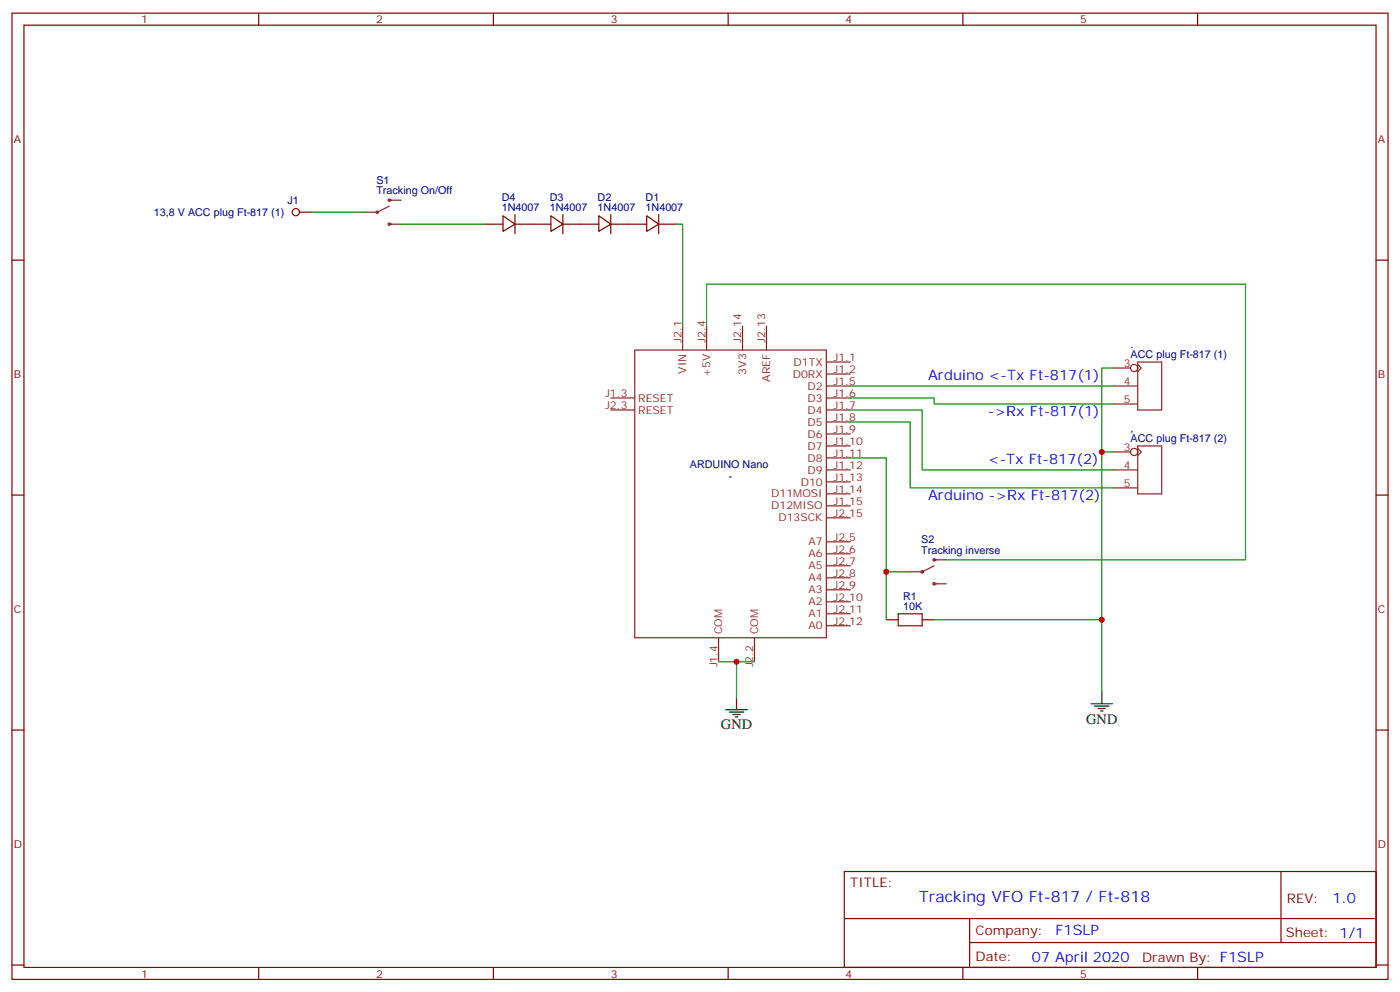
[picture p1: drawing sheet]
<svg xmlns="http://www.w3.org/2000/svg" width="412mm" height="292mm" viewBox="0 0 412 292" stroke-linecap="round" stroke-linejoin="round" font-family="sans-serif">
<g fill="none" stroke="#870000" stroke-width=".35">
<path d="M3.5 3.9h405.4v284.3h-405.4zM7.1 7.4h398.2v277.3h-398.2zM76.2 3.9v3.5M145.3 3.9v3.5M214.5 3.9v3.5M283.6 3.9v3.5M352.8 3.9v3.5M3.5 76.6h3.6M142.9 66h5.3M148.2 63.5l3.5 2.5-3.5 2.1zM151.7 66h10.6M151.7 63.1v5.7"/>
<path d="M162.3 63.5l3.5 2.5-3.5 2.1zM165.8 66h10.6M165.8 63.1v5.7M176.4 63.5l3.5 2.5-3.5 2.1zM179.9 66h10.6M179.9 63.1v5.7M190.5 63.5l3.5 2.5-3.5 2.1zM194 66h5.3M194 63.1v5.7M405.3 76.6h3.6M3.5 145.7h3.6M405.3 145.7h3.6"/>
<path d="M261.1 182.4h3.5M271.6 182.4h3.6M3.5 214.8h3.6M405.3 214.8h3.6M248.7 256.5h156.6v28.2h-156.6zM377.3 256.5v20.9M248.7 270.3h156.5M285.6 277.4h119.6M285.6 270.3v14.1M3.5 284h3.6M76.2 284.7v3.5M145.3 284.7v3.5"/>
<path d="M214.5 284.7v3.5M283.6 284.7v3.5M352.8 284.7v3.5M405.3 284h3.6"/>
</g>
<g fill="none" stroke="#8c2424" stroke-width=".35">
<path d="M114.7 58.9h3.5M114.7 60.7l-3.6 1.7h-3.5M114.7 66h3.5M201.1 96v7M208.1 96v7M218.7 96v7M225.8 96v7M179.9 117.1h7.1M187 103h56.4v84.7h-56.4zM243.4 106.5h7.1M243.4 110.1h7.1M243.4 117.1h7.1"/>
<path d="M243.4 113.6h7.1M328.1 113.6h7M328.1 108.3h4.9M328.1 118.9h7M335.1 107.2l1.1 1.1-1.1 1.1M335.1 106.5h7.1v14.1h-7.1zM179.9 120.6h7.1M243.4 120.6h7.1M243.4 124.2h7.1M243.4 127.7h7.1M243.4 131.2h7.1M243.4 134.8h7.1"/>
<path d="M243.4 138.3h7.1M328.1 138.3h7M328.1 133h4.9M335.1 131.9l1.1 1.1-1.1 1.1M335.1 131.2h7.1v14.1h-7.1zM243.4 141.8h7.1M243.4 145.3h7.1M243.4 148.9h7.1M243.4 159.5h7.1M243.4 152.4h7.1M328.1 143.6h7M243.4 163h7.1"/>
<path d="M243.4 166.5h7.1M243.4 170h7.1M243.4 173.6h7.1M243.4 177.1h7.1M275.2 166.5l-3.6 1.8h-3.5M275.2 171.8h3.5M275.2 164.7h3.5M211.7 187.7v7M222.2 187.7v7M243.4 180.6h7.1M243.4 184.1h7.1"/>
<circle cx="114.7" cy="58.9" r=".35"/>
<circle cx="111.1" cy="62.4" r=".35"/>
<circle cx="114.7" cy="66" r=".35"/>
<circle cx="334.1" cy="108.3" r="1.06"/>
<circle cx="334.1" cy="133" r="1.06"/>
<circle cx="271.6" cy="168.3" r=".35"/>
<circle cx="275.2" cy="164.7" r=".35"/>
<circle cx="275.2" cy="171.8" r=".35"/>
</g>
<g fill="none" stroke="#008700" stroke-width=".35">
<path d="M91.7 62.4h15.9M118.2 66h24.7M199.3 66h1.8v30M208.1 96v-12.4h158.8v81.1h-88.2M250.5 117.1h24.7v1.8h52.9M250.5 113.6h77.6M328.1 108.3h-3.5v95.3M250.5 120.6h21.1v17.7h56.5M250.5 124.2h17.6v19.4h60M250.5 134.8h10.6v33.5h7M324.6 133h3.5M261.1 168.3v14.1"/>
<path d="M211.7 194.7h10.5M217 194.7v10.6M275.2 182.4h49.4"/>
</g>
<path d="M213.8 208.8h6.3M214.8 209.5h4.3M215.9 210.3h2.1M216.6 211h.7M217 205.3v3.5M321.4 207.1h6.3M322.4 207.8h4.3M323.5 208.5h2.1M324.2 209.2h.7M324.6 203.6v3.5" fill="none" stroke="#000" stroke-width=".35"/>
<path d="M87.1 61.4a1.06 1.06 0 0 0-.9 1.5 1.06 1.06 0 0 0 1.8 .2 1.06 1.06 0 0 0-.7-1.7M88.2 62.4h3.5" fill="none" stroke="#850000" stroke-width=".35"/>
<path d="M264.6 180.6h7v3.5h-7z" fill="none" stroke="#a10000" stroke-width=".35"/>
<g fill="#c00">
<circle cx="261.1" cy="168.3" r=".88"/>
<circle cx="324.6" cy="182.4" r=".88"/>
<circle cx="217" cy="194.7" r=".88"/>
<circle cx="324.6" cy="133" r=".88"/>
</g>
<text font-size="4.6" fill="#00f" x="270.8" y="265.5">Tracking VFO Ft-817 / Ft-818</text>
<g font-size="4.2" fill="#00f">
<text x="273.4" y="111.8">Arduino &lt;-Tx Ft-817(1)</text>
<text x="291" y="122.4">-&gt;Rx Ft-817(1)</text>
<text x="291" y="136.5">&lt;-Tx Ft-817(2)</text>
<text x="273.4" y="147.1">Arduino -&gt;Rx Ft-817(2)</text>
<text x="392.5" y="265.7">1.0</text>
<text x="310.9" y="275.3">F1SLP</text>
<text x="304" y="283.1">07 April 2020</text>
</g>
<g font-size="4.2">
<text x="212.4" y="214.5">GND</text>
<text x="320" y="213.1">GND</text>
</g>
<g font-size="3.9" fill="#800">
<text x="250.5" y="261.1">TITLE:</text>
<text x="379.1" y="265.7">REV:</text>
<text x="287.4" y="275.3">Company:</text>
<text x="378.7" y="275.9">Sheet: 1/1</text>
<text x="287.4" y="282.9">Date:</text>
<text x="336.4" y="283">Drawn By: F1SLP</text>
</g>
<g font-size="3.2" fill="#800">
<text x="41.6" y="6.9">1</text>
<text x="110.8" y="6.9">2</text>
<text x="179.9" y="6.9">3</text>
<text x="249.1" y="6.9">4</text>
<text x="318.2" y="6.9">5</text>
<text x="4.1" y="42">A</text>
<text x="405.9" y="42">A</text>
<text x="4.1" y="111.1">B</text>
<text x="405.9" y="111.1">B</text>
<text x="4.1" y="180.3">C</text>
<text x="405.9" y="180.3">C</text>
<text x="4.1" y="249.4">D</text>
<text x="405.9" y="249.4">D</text>
<text x="41.6" y="287.7">1</text>
<text x="110.8" y="287.7">2</text>
<text x="179.9" y="287.7">3</text>
<text x="249.1" y="287.7">4</text>
<text x="318.2" y="287.7">5</text>
</g>
<g font-size="3.2" fill="#000080">
<text x="110.9" y="57.2">Tracking On/Off</text>
<text x="110.9" y="54.1">S1</text>
<text x="147.8" y="59">D4</text>
<text x="161.9" y="59">D3</text>
<text x="176.1" y="59">D2</text>
<text x="190.2" y="59">D1</text>
<text x="45.3" y="63.5">13,8 V ACC plug Ft-817 (1)</text>
<text x="84.7" y="60.1">J1</text>
<text x="147.8" y="62.1">1N4007</text>
<text x="161.9" y="62.1">1N4007</text>
<text x="176.1" y="62.1">1N4007</text>
<text x="190.2" y="62.1">1N4007</text>
<text x="333.1" y="105.5">ACC plug Ft-817 (1)</text>
<text x="333.1" y="102.4">.</text>
<text x="333.1" y="130.2">ACC plug Ft-817 (2)</text>
<text x="333.1" y="127.1">,</text>
<text x="203.2" y="137.7">ARDUINO Nano</text>
<text x="214.6" y="141.2">-</text>
<text x="271.4" y="159.9">S2</text>
<text x="271.4" y="163">Tracking inverse</text>
<text x="266" y="179.6">10K</text>
<text x="266" y="176.5">R1</text>
</g>
<g font-size="3.2" fill="#8d2323">
<text x="200.7" y="100.9" transform="rotate(-90 200.7 100.9)">J2.1</text>
<text x="207.8" y="100.9" transform="rotate(-90 207.8 100.9)">J2.4</text>
<text x="218.4" y="100.9" transform="rotate(-90 218.4 100.9)">J2.14</text>
<text x="225.4" y="100.9" transform="rotate(-90 225.4 100.9)">J2.13</text>
<text x="233.8" y="107.6">D1TX</text>
<text x="245.5" y="106.2">J1.1</text>
<text x="331" y="107.9">3</text>
<text x="202.1" y="109.9" transform="rotate(-90 202.1 109.9)">VIN</text>
<text x="209.2" y="110.8" transform="rotate(-90 209.2 110.8)">+5V</text>
<text x="219.8" y="110.3" transform="rotate(-90 219.8 110.3)">3V3</text>
<text x="226.8" y="112.3" transform="rotate(-90 226.8 112.3)">AREF</text>
<text x="233.5" y="111.1">D0RX</text>
<text x="245.5" y="109.7">J1.2</text>
<text x="245.5" y="113.2">J1.5</text>
<text x="331" y="113.2">4</text>
<text x="178.2" y="116.8">J1.3</text>
<text x="188" y="118.2">RESET</text>
<text x="237.9" y="114.7">D2</text>
<text x="237.9" y="118.2">D3</text>
<text x="245.5" y="116.8">J1.6</text>
<text x="331" y="118.5">5</text>
<text x="178.2" y="120.3">J2.3</text>
<text x="188" y="121.7">RESET</text>
<text x="237.9" y="121.7">D4</text>
<text x="237.9" y="125.2">D5</text>
<text x="245.5" y="120.3">J1.7</text>
<text x="245.5" y="123.8">J1.8</text>
<text x="237.9" y="128.8">D6</text>
<text x="245.5" y="127.4">J1.9</text>
<text x="245.5" y="130.9">J1.10</text>
<text x="237.9" y="132.3">D7</text>
<text x="237.9" y="135.8">D8</text>
<text x="245.5" y="134.4">J1.11</text>
<text x="245.5" y="137.9">J1.12</text>
<text x="331" y="132.6">3</text>
<text x="331" y="137.9">4</text>
<text x="235.9" y="142.9">D10</text>
<text x="237.9" y="139.3">D9</text>
<text x="245.5" y="141.5">J1.13</text>
<text x="331" y="143.2">5</text>
<text x="227.2" y="146.4">D11MOSI</text>
<text x="227.2" y="149.9">D12MISO</text>
<text x="245.5" y="145">J1.14</text>
<text x="245.5" y="148.5">J1.15</text>
<text x="229.3" y="153.5">D13SCK</text>
<text x="245.5" y="152">J2.15</text>
<text x="238.2" y="160.5">A7</text>
<text x="245.5" y="159.1">J2.5</text>
<text x="238.2" y="164">A6</text>
<text x="238.2" y="167.6">A5</text>
<text x="245.5" y="162.6">J2.6</text>
<text x="245.5" y="166.2">J2.7</text>
<text x="238.2" y="171.1">A4</text>
<text x="245.5" y="169.7">J2.8</text>
<text x="245.5" y="173.2">J2.9</text>
<text x="238.2" y="174.6">A3</text>
<text x="238.2" y="178.2">A2</text>
<text x="245.5" y="176.7">J2.10</text>
<text x="238.2" y="181.7">A1</text>
<text x="238.2" y="185.2">A0</text>
<text x="245.5" y="180.3">J2.11</text>
<text x="245.5" y="183.8">J2.12</text>
<text x="212.7" y="186.6" transform="rotate(-90 212.7 186.6)">COM</text>
<text x="223.3" y="186.6" transform="rotate(-90 223.3 186.6)">COM</text>
<text x="211.3" y="196.4" transform="rotate(-90 211.3 196.4)">J1.4</text>
<text x="221.9" y="196.4" transform="rotate(-90 221.9 196.4)">J2.2</text>
</g>
</svg>
